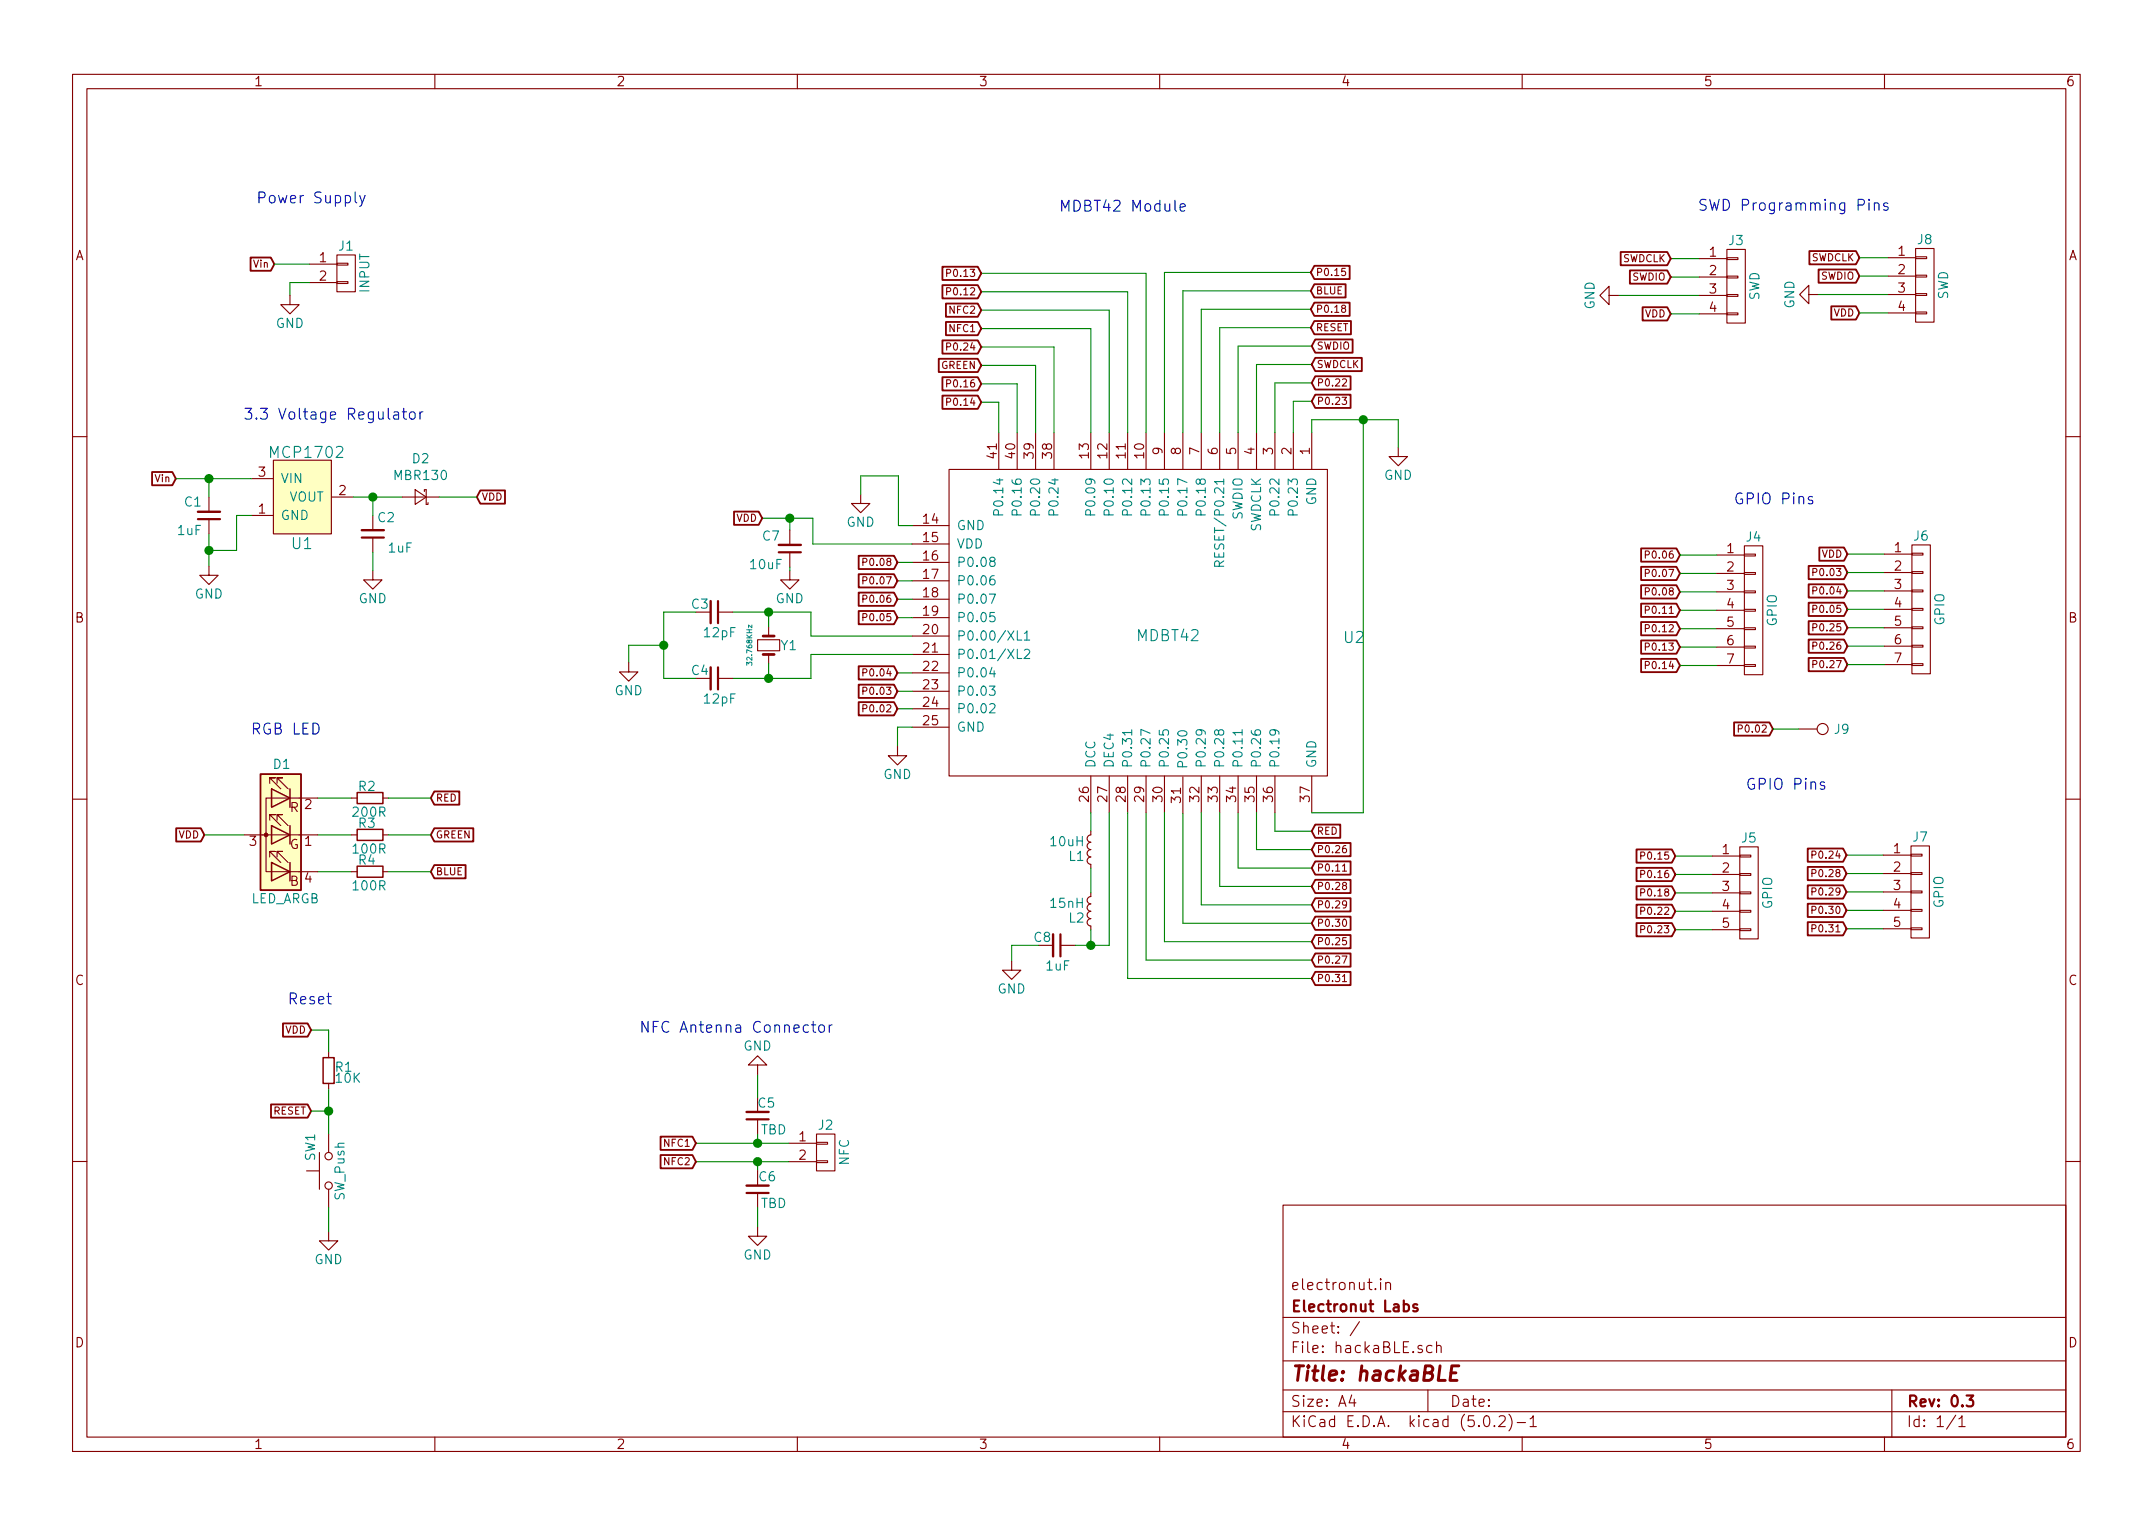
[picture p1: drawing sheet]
EESchema Schematic File Version 4
LIBS:hackaBLE-cache
EELAYER 26 0
EELAYER END
$Descr A4 11693 8268
encoding utf-8
Sheet 1 1
Title "hackaBLE"
Date ""
Rev "0.3"
Comp "Electronut Labs"
Comment1 "electronut.in"
Comment2 ""
Comment3 ""
Comment4 ""
$EndDescr
$Comp
L hackaBLE:MDBT42 U2
U 1 1
P 5750 3440
F 0 "U2" H 7355 3430 60  0000 C CNN
F 1 "MDBT42" H 6345 3440 60  0000 C CNN
F 2 "hackaBLE:MDBT42" H 4800 4540 60  0001 C CNN
F 3 "" H 4800 4540 60  0000 C CNN
	1    5750 3440
	1    0    0    -1  
$EndComp
$Comp
L Device:L_Small L1
U 1 1
P 5925 4605
F 0 "L1" H 5955 4645 50  0000 L CNN
F 1 "10uH" H 5955 4565 50  0000 L CNN
F 2 "Inductors_NEOSID:Neosid_Inductor_SM0603CG" H 5925 4605 50  0001 C CNN
F 3 "" H 5925 4605 50  0001 C CNN
	1    5925 4605
	-1   0    0    1   
$EndComp
$Comp
L Device:C_Small C8
U 1 1
P 5740 5125
F 0 "C8" V 5695 4995 50  0000 L CNN
F 1 "1uF" V 5850 5060 50  0000 L CNN
F 2 "Capacitors_SMD:C_0603" H 5740 5125 50  0001 C CNN
F 3 "" H 5740 5125 50  0001 C CNN
	1    5740 5125
	0    1    1    0   
$EndComp
Wire Wire Line
	5925 4405 5925 4505
$Comp
L Device:L_Small L2
U 1 1
P 5925 4940
F 0 "L2" H 5955 4980 50  0000 L CNN
F 1 "15nH" H 5955 4900 50  0000 L CNN
F 2 "Inductors_SMD:L_0402" H 5925 4940 50  0001 C CNN
F 3 "" H 5925 4940 50  0001 C CNN
	1    5925 4940
	-1   0    0    1   
$EndComp
Wire Wire Line
	5925 4705 5925 4840
Wire Wire Line
	6025 5125 6025 4405
Wire Wire Line
	5840 5125 5925 5125
Wire Wire Line
	5925 5125 5925 5040
Connection ~ 5925 5125
Wire Wire Line
	5640 5125 5495 5125
Wire Wire Line
	5495 5125 5495 5210
$Comp
L power:GND #PWR01
U 1 1
P 5495 5210
F 0 "#PWR01" H 5495 4960 50  0001 C CNN
F 1 "GND" H 5495 5060 50  0000 C CNN
F 2 "" H 5495 5210 50  0001 C CNN
F 3 "" H 5495 5210 50  0001 C CNN
	1    5495 5210
	1    0    0    -1  
$EndComp
$Comp
L Device:Crystal_Small Y1
U 1 1
P 4175 3495
F 0 "Y1" V 4175 3605 50  0000 C CNN
F 1 "32.768KHz" H 4175 3395 28  0000 C CNN
F 2 "hackaBLE:ABS07_crystal" H 4175 3495 50  0001 C CNN
F 3 "" H 4175 3495 50  0001 C CNN
	1    4175 3495
	0    1    1    0   
$EndComp
Wire Wire Line
	4405 3545 4955 3545
Wire Wire Line
	4405 3675 4405 3545
Wire Wire Line
	3980 3675 4175 3675
Wire Wire Line
	4175 3675 4175 3595
Wire Wire Line
	4405 3445 4955 3445
Wire Wire Line
	4405 3315 4405 3445
Wire Wire Line
	3980 3315 4175 3315
Wire Wire Line
	4175 3315 4175 3395
$Comp
L Device:C_Small C3
U 1 1
P 3880 3315
F 0 "C3" V 3835 3185 50  0000 L CNN
F 1 "12pF" V 3990 3250 50  0000 L CNN
F 2 "Capacitors_SMD:C_0603" H 3880 3315 50  0001 C CNN
F 3 "" H 3880 3315 50  0001 C CNN
	1    3880 3315
	0    1    1    0   
$EndComp
$Comp
L Device:C_Small C4
U 1 1
P 3880 3675
F 0 "C4" V 3835 3545 50  0000 L CNN
F 1 "12pF" V 3990 3610 50  0000 L CNN
F 2 "Capacitors_SMD:C_0603" H 3880 3675 50  0001 C CNN
F 3 "" H 3880 3675 50  0001 C CNN
	1    3880 3675
	0    1    1    0   
$EndComp
Connection ~ 4175 3675
Connection ~ 4175 3315
Wire Wire Line
	3780 3315 3605 3315
Wire Wire Line
	3605 3315 3605 3495
Wire Wire Line
	3605 3675 3780 3675
Wire Wire Line
	3605 3495 3415 3495
Wire Wire Line
	3415 3495 3415 3590
Connection ~ 3605 3495
$Comp
L power:GND #PWR02
U 1 1
P 3415 3590
F 0 "#PWR02" H 3415 3340 50  0001 C CNN
F 1 "GND" H 3415 3440 50  0000 C CNN
F 2 "" H 3415 3590 50  0001 C CNN
F 3 "" H 3415 3590 50  0001 C CNN
	1    3415 3590
	1    0    0    -1  
$EndComp
$Comp
L Device:C_Small C1
U 1 1
P 1135 2790
F 0 "C1" H 1170 2720 50  0000 L CNN
F 1 "1uF" H 1170 2875 50  0000 L CNN
F 2 "Capacitors_SMD:C_0603" H 1135 2790 50  0001 C CNN
F 3 "" H 1135 2790 50  0001 C CNN
	1    1135 2790
	-1   0    0    1   
$EndComp
Wire Wire Line
	1135 2690 1135 2590
$Comp
L power:GND #PWR03
U 1 1
P 1135 3065
F 0 "#PWR03" H 1135 2815 50  0001 C CNN
F 1 "GND" H 1135 2915 50  0000 C CNN
F 2 "" H 1135 3065 50  0001 C CNN
F 3 "" H 1135 3065 50  0001 C CNN
	1    1135 3065
	1    0    0    -1  
$EndComp
Wire Wire Line
	1135 2890 1135 2980
$Comp
L power:GND #PWR04
U 1 1
P 2025 3090
F 0 "#PWR04" H 2025 2840 50  0001 C CNN
F 1 "GND" H 2025 2940 50  0000 C CNN
F 2 "" H 2025 3090 50  0001 C CNN
F 3 "" H 2025 3090 50  0001 C CNN
	1    2025 3090
	1    0    0    -1  
$EndComp
$Comp
L Device:C_Small C2
U 1 1
P 2025 2890
F 0 "C2" H 1900 2805 50  0000 L CNN
F 1 "1uF" H 1805 2970 50  0000 L CNN
F 2 "Capacitors_SMD:C_0603" H 2025 2890 50  0001 C CNN
F 3 "" H 2025 2890 50  0001 C CNN
	1    2025 2890
	-1   0    0    1   
$EndComp
Wire Wire Line
	2025 2790 2025 2690
Wire Wire Line
	7125 2340 7125 2270
$Comp
L power:GND #PWR05
U 1 1
P 7595 2420
F 0 "#PWR05" H 7595 2170 50  0001 C CNN
F 1 "GND" H 7595 2270 50  0000 C CNN
F 2 "" H 7595 2420 50  0001 C CNN
F 3 "" H 7595 2420 50  0001 C CNN
	1    7595 2420
	1    0    0    -1  
$EndComp
Wire Wire Line
	4415 2945 4955 2945
Wire Wire Line
	4140 2805 4290 2805
$Comp
L Device:C_Small C7
U 1 1
P 4290 2970
F 0 "C7" H 4340 2905 50  0000 L CNN
F 1 "10uF" H 4325 3060 50  0000 L CNN
F 2 "Capacitors_SMD:C_0603" H 4290 2970 50  0001 C CNN
F 3 "" H 4290 2970 50  0001 C CNN
	1    4290 2970
	-1   0    0    1   
$EndComp
Wire Wire Line
	4290 2870 4290 2805
$Comp
L power:GND #PWR06
U 1 1
P 4290 3090
F 0 "#PWR06" H 4290 2840 50  0001 C CNN
F 1 "GND" H 4290 2940 50  0000 C CNN
F 2 "" H 4290 3090 50  0001 C CNN
F 3 "" H 4290 3090 50  0001 C CNN
	1    4290 3090
	1    0    0    -1  
$EndComp
Wire Wire Line
	4290 3090 4290 3070
Wire Wire Line
	4955 2845 4880 2845
Wire Wire Line
	4880 2845 4880 2575
$Comp
L power:GND #PWR07
U 1 1
P 4675 2675
F 0 "#PWR07" H 4675 2425 50  0001 C CNN
F 1 "GND" H 4675 2525 50  0000 C CNN
F 2 "" H 4675 2675 50  0001 C CNN
F 3 "" H 4675 2675 50  0001 C CNN
	1    4675 2675
	1    0    0    -1  
$EndComp
Wire Wire Line
	4415 2805 4415 2945
Connection ~ 4290 2805
Wire Wire Line
	7125 2170 7025 2170
Wire Wire Line
	7025 2170 7025 2340
Wire Wire Line
	7125 2070 6925 2070
Wire Wire Line
	6925 2070 6925 2340
Wire Wire Line
	7125 1970 6825 1970
Wire Wire Line
	6825 1970 6825 2340
Wire Wire Line
	7125 1870 6725 1870
Wire Wire Line
	6725 1870 6725 2340
Wire Wire Line
	7120 1770 6625 1770
Wire Wire Line
	6625 1770 6625 2340
Wire Wire Line
	7120 1670 6525 1670
Wire Wire Line
	6525 1670 6525 2340
Wire Wire Line
	7120 1570 6425 1570
Wire Wire Line
	6425 1570 6425 2340
Wire Wire Line
	7120 1470 6325 1470
Wire Wire Line
	6325 1470 6325 2340
Wire Wire Line
	5425 2340 5425 2175
Wire Wire Line
	5425 2175 5330 2175
Wire Wire Line
	5330 2075 5525 2075
Wire Wire Line
	5525 2075 5525 2340
Wire Wire Line
	5330 1975 5625 1975
Wire Wire Line
	5625 1975 5625 2340
Wire Wire Line
	5330 1875 5725 1875
Wire Wire Line
	5725 1875 5725 2340
Wire Wire Line
	5330 1775 5925 1775
Wire Wire Line
	5925 1775 5925 2340
Wire Wire Line
	5330 1675 6025 1675
Wire Wire Line
	6025 1675 6025 2340
Wire Wire Line
	5330 1575 6125 1575
Wire Wire Line
	6125 1575 6125 2340
Wire Wire Line
	5330 1475 6225 1475
Wire Wire Line
	6225 1475 6225 2340
Wire Wire Line
	4955 3045 4875 3045
Wire Wire Line
	4955 3145 4875 3145
Wire Wire Line
	4955 3245 4875 3245
Wire Wire Line
	4955 3345 4875 3345
Wire Wire Line
	4955 3645 4875 3645
Wire Wire Line
	4955 3745 4875 3745
Wire Wire Line
	4955 3840 4875 3840
Wire Wire Line
	4955 3940 4875 3940
Wire Wire Line
	7405 4405 7125 4405
Wire Wire Line
	7405 2270 7405 4405
Wire Wire Line
	7125 2270 7405 2270
Wire Wire Line
	7595 2270 7595 2420
Connection ~ 7405 2270
Wire Wire Line
	7125 4505 6925 4505
Wire Wire Line
	6925 4505 6925 4405
Wire Wire Line
	7125 4605 6825 4605
Wire Wire Line
	6825 4605 6825 4405
Wire Wire Line
	7125 4705 6725 4705
Wire Wire Line
	6725 4705 6725 4405
Wire Wire Line
	7125 4805 6625 4805
Wire Wire Line
	6625 4805 6625 4405
Wire Wire Line
	7125 4905 6525 4905
Wire Wire Line
	6525 4905 6525 4405
Wire Wire Line
	7125 5005 6425 5005
Wire Wire Line
	6425 5005 6425 4410
Wire Wire Line
	7125 5105 6325 5105
Wire Wire Line
	6325 5105 6325 4405
Wire Wire Line
	7125 5205 6225 5205
Wire Wire Line
	6225 5205 6225 4405
Wire Wire Line
	7125 5305 6125 5305
Wire Wire Line
	6125 5305 6125 4405
$Comp
L hackaBLE:SW_Push SW1
U 1 1
P 1785 6350
F 0 "SW1" H 1835 6450 50  0000 L CNN
F 1 "SW_Push" H 1785 6290 50  0000 C CNN
F 2 "hackaBLE:PTS810_Switch" H 1785 6550 50  0001 C CNN
F 3 "" H 1785 6550 50  0001 C CNN
	1    1785 6350
	0    -1   -1   0   
$EndComp
Wire Wire Line
	1325 4525 1110 4525
Wire Wire Line
	1725 4325 1910 4325
Wire Wire Line
	1725 4525 1910 4525
Wire Wire Line
	1725 4725 1910 4725
Text GLabel 2340 4325 2    39   Input ~ 0
RED
Text GLabel 2340 4725 2    39   Input ~ 0
BLUE
Text GLabel 2340 4525 2    39   Input ~ 0
GREEN
Text GLabel 7125 1970 2    39   Input ~ 0
SWDCLK
Text GLabel 7125 1870 2    39   Input ~ 0
SWDIO
Text GLabel 7120 1770 2    39   Input ~ 0
RESET
Text GLabel 1690 6025 0    39   Input ~ 0
RESET
Wire Wire Line
	1785 5905 1785 6025
Wire Wire Line
	1785 6025 1690 6025
Wire Wire Line
	1785 5585 1690 5585
Connection ~ 1785 6025
$Comp
L Device:R_Small R1
U 1 1
P 1785 5805
F 0 "R1" H 1815 5825 50  0000 L CNN
F 1 "10K" H 1815 5765 50  0000 L CNN
F 2 "Resistors_SMD:R_0603" H 1785 5805 50  0001 C CNN
F 3 "" H 1785 5805 50  0001 C CNN
	1    1785 5805
	1    0    0    -1  
$EndComp
Wire Wire Line
	1785 5705 1785 5585
Text GLabel 1690 5585 0    39   Input ~ 0
VDD
Text GLabel 1110 4525 0    39   Input ~ 0
VDD
Text GLabel 4140 2805 0    39   Input ~ 0
VDD
$Comp
L power:GND #PWR08
U 1 1
P 1785 6680
F 0 "#PWR08" H 1785 6430 50  0001 C CNN
F 1 "GND" H 1785 6530 50  0000 C CNN
F 2 "" H 1785 6680 50  0001 C CNN
F 3 "" H 1785 6680 50  0001 C CNN
	1    1785 6680
	1    0    0    -1  
$EndComp
Wire Wire Line
	1785 6550 1785 6680
Text GLabel 5330 1775 0    39   Input ~ 0
NFC1
Text GLabel 5330 1675 0    39   Input ~ 0
NFC2
Text GLabel 7125 4505 2    39   Input ~ 0
RED
Text GLabel 5330 1975 0    39   Input ~ 0
GREEN
Text GLabel 7120 1570 2    39   Input ~ 0
BLUE
Text GLabel 9075 1695 0    39   Input ~ 0
VDD
Wire Wire Line
	9230 1395 9075 1395
Wire Wire Line
	9230 1495 9075 1495
Wire Wire Line
	8790 1595 9230 1595
Text GLabel 9075 1395 0    39   Input ~ 0
SWDCLK
Text GLabel 9075 1495 0    39   Input ~ 0
SWDIO
$Comp
L power:GND #PWR09
U 1 1
P 8790 1595
F 0 "#PWR09" H 8790 1345 50  0001 C CNN
F 1 "GND" H 8790 1445 50  0000 C CNN
F 2 "" H 8790 1595 50  0001 C CNN
F 3 "" H 8790 1595 50  0001 C CNN
	1    8790 1595
	0    1    1    0   
$EndComp
$Comp
L hackaBLE:CONN_01X02 J2
U 1 1
P 4485 6250
F 0 "J2" H 4485 6400 50  0000 C CNN
F 1 "NFC" V 4585 6250 50  0000 C CNN
F 2 "hackaBLE:Pin_Header_Straight_1x02_Pitch2.54" H 4485 6250 50  0001 C CNN
F 3 "" H 4485 6250 50  0001 C CNN
	1    4485 6250
	1    0    0    -1  
$EndComp
$Comp
L Device:C_Small C5
U 1 1
P 4115 6050
F 0 "C5" H 4015 5985 50  0000 L CNN
F 1 "TBD" H 3955 6130 50  0000 L CNN
F 2 "Capacitors_SMD:C_0603" H 4115 6050 50  0001 C CNN
F 3 "" H 4115 6050 50  0001 C CNN
	1    4115 6050
	-1   0    0    1   
$EndComp
Wire Wire Line
	3780 6200 4115 6200
Wire Wire Line
	4115 6200 4115 6150
Wire Wire Line
	3780 6300 4115 6300
Wire Wire Line
	4115 6300 4115 6350
$Comp
L Device:C_Small C6
U 1 1
P 4115 6450
F 0 "C6" H 4010 6385 50  0000 L CNN
F 1 "TBD" H 3955 6530 50  0000 L CNN
F 2 "Capacitors_SMD:C_0603" H 4115 6450 50  0001 C CNN
F 3 "" H 4115 6450 50  0001 C CNN
	1    4115 6450
	-1   0    0    1   
$EndComp
Wire Wire Line
	4115 5950 4115 5825
Wire Wire Line
	4115 6550 4115 6655
$Comp
L power:GND #PWR010
U 1 1
P 4115 6655
F 0 "#PWR010" H 4115 6405 50  0001 C CNN
F 1 "GND" H 4115 6505 50  0000 C CNN
F 2 "" H 4115 6655 50  0001 C CNN
F 3 "" H 4115 6655 50  0001 C CNN
	1    4115 6655
	1    0    0    -1  
$EndComp
$Comp
L power:GND #PWR011
U 1 1
P 4115 5825
F 0 "#PWR011" H 4115 5575 50  0001 C CNN
F 1 "GND" H 4115 5675 50  0000 C CNN
F 2 "" H 4115 5825 50  0001 C CNN
F 3 "" H 4115 5825 50  0001 C CNN
	1    4115 5825
	-1   0    0    1   
$EndComp
Connection ~ 4115 6200
Connection ~ 4115 6300
Text GLabel 3780 6200 0    39   Input ~ 0
NFC1
Text GLabel 3780 6300 0    39   Input ~ 0
NFC2
$Comp
L hackaBLE:CONN_01X02 J1
U 1 1
P 1880 1475
F 0 "J1" H 1880 1625 50  0000 C CNN
F 1 "INPUT" V 1980 1475 50  0000 C CNN
F 2 "hackaBLE:Pin_Header_Straight_1x02_Pitch2.54" H 1880 1475 50  0001 C CNN
F 3 "" H 1880 1475 50  0001 C CNN
	1    1880 1475
	1    0    0    -1  
$EndComp
Text GLabel 1490 1425 0    39   Input ~ 0
Vin
Wire Wire Line
	1680 1425 1490 1425
Wire Wire Line
	1680 1525 1575 1525
Wire Wire Line
	1575 1525 1575 1595
$Comp
L power:GND #PWR012
U 1 1
P 1575 1595
F 0 "#PWR012" H 1575 1345 50  0001 C CNN
F 1 "GND" H 1575 1445 50  0000 C CNN
F 2 "" H 1575 1595 50  0001 C CNN
F 3 "" H 1575 1595 50  0001 C CNN
	1    1575 1595
	1    0    0    -1  
$EndComp
$Comp
L Device:R_Small R2
U 1 1
P 2010 4325
F 0 "R2" V 2070 4290 50  0000 L CNN
F 1 "200R" V 1930 4230 50  0000 L CNN
F 2 "Resistors_SMD:R_0603" H 2010 4325 50  0001 C CNN
F 3 "" H 2010 4325 50  0001 C CNN
	1    2010 4325
	0    -1   -1   0   
$EndComp
$Comp
L Device:R_Small R3
U 1 1
P 2010 4525
F 0 "R3" V 2070 4490 50  0000 L CNN
F 1 "100R" V 1930 4430 50  0000 L CNN
F 2 "Resistors_SMD:R_0603" H 2010 4525 50  0001 C CNN
F 3 "" H 2010 4525 50  0001 C CNN
	1    2010 4525
	0    -1   -1   0   
$EndComp
$Comp
L Device:R_Small R4
U 1 1
P 2010 4725
F 0 "R4" V 2070 4690 50  0000 L CNN
F 1 "100R" V 1930 4630 50  0000 L CNN
F 2 "Resistors_SMD:R_0603" H 2010 4725 50  0001 C CNN
F 3 "" H 2010 4725 50  0001 C CNN
	1    2010 4725
	0    -1   -1   0   
$EndComp
Wire Wire Line
	2110 4725 2340 4725
Wire Wire Line
	2110 4525 2340 4525
Wire Wire Line
	2110 4325 2340 4325
Text GLabel 4875 3840 0    39   Input ~ 0
P0.02
Text GLabel 4875 3745 0    39   Input ~ 0
P0.03
Text GLabel 4875 3645 0    39   Input ~ 0
P0.04
Wire Wire Line
	4875 3940 4875 4045
$Comp
L power:GND #PWR013
U 1 1
P 4875 4045
F 0 "#PWR013" H 4875 3795 50  0001 C CNN
F 1 "GND" H 4875 3895 50  0000 C CNN
F 2 "" H 4875 4045 50  0001 C CNN
F 3 "" H 4875 4045 50  0001 C CNN
	1    4875 4045
	1    0    0    -1  
$EndComp
Text GLabel 4875 3345 0    39   Input ~ 0
P0.05
Text GLabel 4875 3245 0    39   Input ~ 0
P0.06
Text GLabel 4875 3145 0    39   Input ~ 0
P0.07
Text GLabel 4875 3045 0    39   Input ~ 0
P0.08
Text GLabel 9630 3950 0    39   Input ~ 0
P0.02
Text GLabel 10035 3100 0    39   Input ~ 0
P0.03
Text GLabel 10035 3200 0    39   Input ~ 0
P0.04
Text GLabel 10035 3300 0    39   Input ~ 0
P0.05
Text GLabel 9125 3005 0    39   Input ~ 0
P0.06
Text GLabel 9125 3105 0    39   Input ~ 0
P0.07
Text GLabel 9125 3205 0    39   Input ~ 0
P0.08
Wire Wire Line
	9325 3005 9125 3005
Wire Wire Line
	9325 3105 9125 3105
Wire Wire Line
	9325 3205 9125 3205
Wire Wire Line
	9325 3305 9125 3305
Wire Wire Line
	9325 3405 9125 3405
Wire Wire Line
	9325 3505 9125 3505
Wire Wire Line
	10235 3000 10035 3000
Wire Wire Line
	10235 3100 10035 3100
Wire Wire Line
	10235 3200 10035 3200
Wire Wire Line
	10235 3300 10035 3300
Wire Wire Line
	10235 3400 10035 3400
Wire Wire Line
	10235 3500 10035 3500
Wire Wire Line
	9300 4640 9100 4640
Wire Wire Line
	9300 4740 9100 4740
Wire Wire Line
	9300 4840 9100 4840
Wire Wire Line
	9300 4940 9100 4940
Wire Wire Line
	9300 5040 9100 5040
Wire Wire Line
	10230 4635 10030 4635
Wire Wire Line
	10230 4735 10030 4735
Wire Wire Line
	10230 4835 10030 4835
Wire Wire Line
	10230 4935 10030 4935
Wire Wire Line
	10230 5035 10030 5035
Text GLabel 7125 4705 2    39   Input ~ 0
P0.11
Text GLabel 9125 3305 0    39   Input ~ 0
P0.11
Text GLabel 5330 1575 0    39   Input ~ 0
P0.12
Text GLabel 9125 3405 0    39   Input ~ 0
P0.12
Text GLabel 5330 1475 0    39   Input ~ 0
P0.13
Text GLabel 9125 3505 0    39   Input ~ 0
P0.13
Text GLabel 9125 3605 0    39   Input ~ 0
P0.14
Text GLabel 9100 4640 0    39   Input ~ 0
P0.15
Text GLabel 5330 2175 0    39   Input ~ 0
P0.14
Text GLabel 7120 1470 2    39   Input ~ 0
P0.15
Text GLabel 5330 2075 0    39   Input ~ 0
P0.16
Text GLabel 9100 4740 0    39   Input ~ 0
P0.16
Text GLabel 7120 1670 2    39   Input ~ 0
P0.18
Text GLabel 9100 4840 0    39   Input ~ 0
P0.18
Text GLabel 7125 2070 2    39   Input ~ 0
P0.22
Text GLabel 7125 2170 2    39   Input ~ 0
P0.23
Text GLabel 9100 4940 0    39   Input ~ 0
P0.22
Text GLabel 9100 5040 0    39   Input ~ 0
P0.23
Text GLabel 7125 5105 2    39   Input ~ 0
P0.25
Text GLabel 5330 1875 0    39   Input ~ 0
P0.24
Text GLabel 10030 4635 0    39   Input ~ 0
P0.24
Text GLabel 10035 3400 0    39   Input ~ 0
P0.25
Text GLabel 7125 4605 2    39   Input ~ 0
P0.26
Text GLabel 10035 3500 0    39   Input ~ 0
P0.26
Text GLabel 10035 3600 0    39   Input ~ 0
P0.27
Text GLabel 10030 4735 0    39   Input ~ 0
P0.28
Text GLabel 10030 4835 0    39   Input ~ 0
P0.29
Text GLabel 10030 4935 0    39   Input ~ 0
P0.30
Text GLabel 10030 5035 0    39   Input ~ 0
P0.31
Text GLabel 7125 5205 2    39   Input ~ 0
P0.27
Text GLabel 7125 4805 2    39   Input ~ 0
P0.28
Text GLabel 7125 4905 2    39   Input ~ 0
P0.29
Text GLabel 7125 5005 2    39   Input ~ 0
P0.30
Text GLabel 7125 5305 2    39   Input ~ 0
P0.31
Text Notes 1390 1105 0    59   ~ 0
Power Supply\n
Text Notes 1320 2280 0    59   ~ 0
3.3 Voltage Regulator\n
Text Notes 1360 3990 0    59   ~ 0
RGB LED
Text Notes 1560 5545 0    59   ~ 0
Reset \n\n
Text Notes 3470 5610 0    59   ~ 0
NFC Antenna Connector\n
Text Notes 9480 4290 0    59   ~ 0
GPIO Pins\n
Text Notes 9415 2740 0    59   ~ 0
GPIO Pins\n
Text Notes 9220 1145 0    59   ~ 0
SWD Programming Pins\n
Text Notes 5750 1150 0    59   ~ 0
MDBT42 Module\n
Wire Wire Line
	4675 2675 4675 2575
Wire Wire Line
	4675 2575 4880 2575
$Comp
L hackaBLE:CONN_01X04 J3
U 1 1
P 9430 1545
F 0 "J3" H 9430 1795 50  0000 C CNN
F 1 "SWD" V 9530 1545 50  0000 C CNN
F 2 "hackaBLE:Pin_Header_Straight_1x04_Pitch2.54" H 9430 1545 50  0001 C CNN
F 3 "" H 9430 1545 50  0001 C CNN
	1    9430 1545
	1    0    0    -1  
$EndComp
Wire Wire Line
	9230 1695 9075 1695
Text GLabel 10100 1690 0    39   Input ~ 0
VDD
Wire Wire Line
	10255 1390 10100 1390
Wire Wire Line
	10255 1490 10100 1490
Wire Wire Line
	9875 1590 10255 1590
Text GLabel 10100 1390 0    39   Input ~ 0
SWDCLK
Text GLabel 10100 1490 0    39   Input ~ 0
SWDIO
$Comp
L power:GND #PWR014
U 1 1
P 9875 1590
F 0 "#PWR014" H 9875 1340 50  0001 C CNN
F 1 "GND" H 9875 1440 50  0000 C CNN
F 2 "" H 9875 1590 50  0001 C CNN
F 3 "" H 9875 1590 50  0001 C CNN
	1    9875 1590
	0    1    1    0   
$EndComp
$Comp
L hackaBLE:CONN_01X04 J8
U 1 1
P 10455 1540
F 0 "J8" H 10455 1790 50  0000 C CNN
F 1 "SWD" V 10555 1540 50  0000 C CNN
F 2 "hackaBLE:Pin_Header_Straight_1x04_Pitch2.54" H 10455 1540 50  0001 C CNN
F 3 "" H 10455 1540 50  0001 C CNN
	1    10455 1540
	1    0    0    -1  
$EndComp
Wire Wire Line
	10255 1690 10100 1690
$Comp
L hackaBLE:CONN_01X07 J4
U 1 1
P 9525 3305
F 0 "J4" H 9525 3705 50  0000 C CNN
F 1 "GPIO" V 9625 3305 50  0000 C CNN
F 2 "hackaBLE:Pin_Header_Straight_1x07_Pitch2.54" H 9525 3305 50  0001 C CNN
F 3 "" H 9525 3305 50  0001 C CNN
	1    9525 3305
	1    0    0    -1  
$EndComp
$Comp
L hackaBLE:CONN_01X07 J6
U 1 1
P 10435 3300
F 0 "J6" H 10435 3700 50  0000 C CNN
F 1 "GPIO" V 10535 3300 50  0000 C CNN
F 2 "hackaBLE:Pin_Header_Straight_1x07_Pitch2.54" H 10435 3300 50  0001 C CNN
F 3 "" H 10435 3300 50  0001 C CNN
	1    10435 3300
	1    0    0    -1  
$EndComp
Wire Wire Line
	9125 3605 9325 3605
Wire Wire Line
	10035 3600 10235 3600
$Comp
L hackaBLE:CONN_01X05 J5
U 1 1
P 9500 4840
F 0 "J5" H 9500 5140 50  0000 C CNN
F 1 "GPIO" V 9600 4840 50  0000 C CNN
F 2 "hackaBLE:5pin_header" H 9500 4840 50  0001 C CNN
F 3 "" H 9500 4840 50  0001 C CNN
	1    9500 4840
	1    0    0    -1  
$EndComp
$Comp
L hackaBLE:CONN_01X05 J7
U 1 1
P 10430 4835
F 0 "J7" H 10430 5135 50  0000 C CNN
F 1 "GPIO" V 10530 4835 50  0000 C CNN
F 2 "hackaBLE:5pin_header" H 10430 4835 50  0001 C CNN
F 3 "" H 10430 4835 50  0001 C CNN
	1    10430 4835
	1    0    0    -1  
$EndComp
$Comp
L hackaBLE-rescue:MCP1702 U1
U 1 1
P 1640 2690
F 0 "U1" H 1640 2440 60  0000 C CNN
F 1 "MCP1702" H 1665 2935 60  0000 C CNN
F 2 "TO_SOT_Packages_SMD:SOT-23" H 1750 2690 60  0001 C CNN
F 3 "" H 1750 2690 60  0001 C CNN
	1    1640 2690
	1    0    0    -1  
$EndComp
Wire Wire Line
	1920 2690 2025 2690
Connection ~ 2025 2690
Wire Wire Line
	2025 2990 2025 3090
Text GLabel 955  2590 0    39   Input ~ 0
Vin
Wire Wire Line
	955  2590 1135 2590
Connection ~ 1135 2590
Wire Wire Line
	1365 2790 1285 2790
Wire Wire Line
	1285 2790 1285 2980
Wire Wire Line
	1285 2980 1135 2980
Connection ~ 1135 2980
Wire Wire Line
	5925 5125 6025 5125
Wire Wire Line
	4175 3675 4405 3675
Wire Wire Line
	4175 3315 4405 3315
Wire Wire Line
	3605 3495 3605 3675
Wire Wire Line
	4290 2805 4415 2805
Wire Wire Line
	7405 2270 7595 2270
Wire Wire Line
	1785 6025 1785 6150
Wire Wire Line
	4115 6200 4285 6200
Wire Wire Line
	4115 6300 4285 6300
Wire Wire Line
	2025 2690 2185 2690
Wire Wire Line
	1135 2590 1365 2590
Wire Wire Line
	1135 2980 1135 3065
$Comp
L hackaBLE:LED_ARGB D1
U 1 1
P 1605 4525
F 0 "D1" H 1530 4910 50  0000 C CNN
F 1 "LED_ARGB" H 1550 4180 50  0000 C CNN
F 2 "hackaBLE:RGB_LED" H 1525 4475 50  0001 C CNN
F 3 "" H 1525 4475 50  0001 C CNN
	1    1605 4525
	1    0    0    -1  
$EndComp
Text GLabel 10035 3000 0    39   Input ~ 0
VDD
$Comp
L conn:TEST_1P J9
U 1 1
P 9770 3950
F 0 "J9" V 9770 4138 50  0000 L CNN
F 1 "TEST_1P" V 9815 4138 50  0001 L CNN
F 2 "hackaBLE:test_point" H 9970 3950 50  0001 C CNN
F 3 "" H 9970 3950 50  0001 C CNN
	1    9770 3950
	0    1    1    0   
$EndComp
Wire Wire Line
	9630 3950 9770 3950
$Comp
L Device:D_Schottky_Small D2
U 1 1
P 2285 2690
F 0 "D2" H 2285 2485 50  0000 C CNN
F 1 "MBR130" H 2285 2576 50  0000 C CNN
F 2 "Diodes_SMD:D_SOD-123" V 2285 2690 50  0001 C CNN
F 3 "~" V 2285 2690 50  0001 C CNN
	1    2285 2690
	-1   0    0    1   
$EndComp
Text GLabel 2590 2690 2    39   Input ~ 0
VDD
Wire Wire Line
	2385 2690 2590 2690
$EndSCHEMATC
